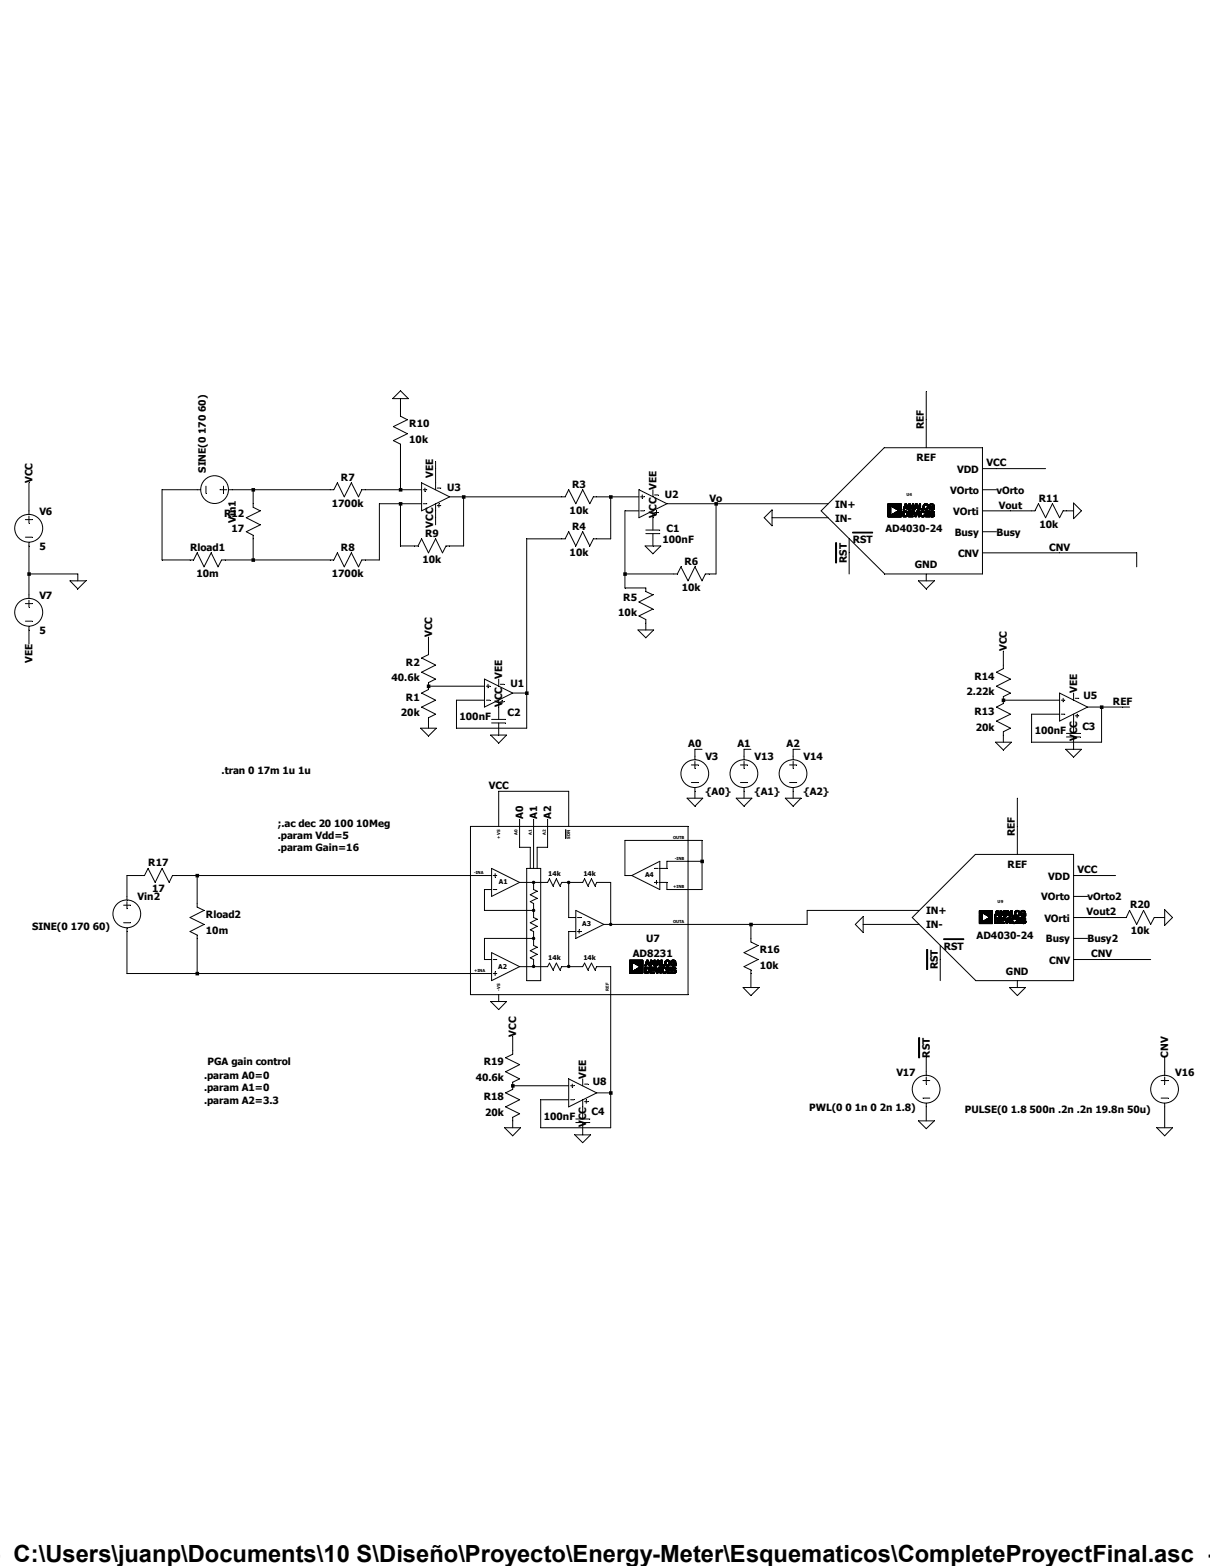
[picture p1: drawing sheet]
Version 4
SHEET 1 2300 3356
WIRE -640 -144 -640 -176
WIRE 560 -128 560 -192
WIRE 560 -64 560 -128
WIRE -560 -16 -560 -32
WIRE 720 -16 688 -16
WIRE 832 -16 720 -16
WIRE -560 16 -560 -16
WIRE -1104 32 -1184 32
WIRE -976 32 -1024 32
WIRE -800 32 -976 32
WIRE -640 32 -640 -64
WIRE -640 32 -720 32
WIRE -592 32 -640 32
WIRE 720 32 688 32
WIRE -496 48 -528 48
WIRE -272 48 -496 48
WIRE -160 48 -192 48
WIRE -96 48 -160 48
WIRE -976 64 -976 32
WIRE -640 64 -688 64
WIRE -592 64 -640 64
WIRE 80 64 -32 64
WIRE 336 64 80 64
WIRE -1488 80 -1488 16
WIRE -96 80 -128 80
WIRE 752 80 688 80
WIRE 800 80 752 80
WIRE 896 80 880 80
WIRE -560 96 -560 80
WIRE 336 96 208 96
WIRE -560 112 -560 96
WIRE 720 128 688 128
WIRE -272 144 -352 144
WIRE -160 144 -160 48
WIRE -160 144 -192 144
WIRE -640 160 -640 64
WIRE -608 160 -640 160
WIRE -496 160 -496 48
WIRE -496 160 -528 160
WIRE 384 176 384 144
WIRE 864 176 688 176
WIRE 1040 176 864 176
WIRE -1184 192 -1184 32
WIRE -1120 192 -1184 192
WIRE -976 192 -976 144
WIRE -976 192 -1040 192
WIRE -800 192 -976 192
WIRE -688 192 -688 64
WIRE -688 192 -720 192
WIRE 1040 208 1040 176
WIRE -1488 224 -1488 160
WIRE -1376 224 -1488 224
WIRE -128 224 -128 80
WIRE -16 224 -128 224
WIRE 80 224 80 64
WIRE 80 224 64 224
WIRE 384 224 384 176
WIRE -1376 240 -1376 224
WIRE 560 240 560 224
WIRE -128 256 -128 224
WIRE -80 256 -128 256
WIRE -1488 272 -1488 224
WIRE -80 352 -80 336
WIRE -1488 384 -1488 352
WIRE -576 400 -576 368
WIRE 736 432 736 400
WIRE -448 480 -576 480
WIRE -352 496 -352 144
WIRE -352 496 -384 496
WIRE -448 512 -512 512
WIRE 864 512 736 512
WIRE 960 528 928 528
WIRE 1008 528 960 528
WIRE 1024 528 1008 528
WIRE 864 544 800 544
WIRE -576 576 -576 560
WIRE -512 576 -512 512
WIRE -352 576 -352 496
WIRE -352 576 -512 576
WIRE 736 608 736 592
WIRE 800 608 800 544
WIRE 960 608 960 528
WIRE 960 608 800 608
WIRE 48 624 32 624
WIRE 160 624 144 624
WIRE 272 624 256 624
WIRE 32 640 32 624
WIRE 144 640 144 624
WIRE 256 640 256 624
WIRE -256 720 -416 720
WIRE 32 736 32 720
WIRE 144 736 144 720
WIRE 256 736 256 720
WIRE -416 800 -416 720
WIRE -368 800 -368 784
WIRE -336 800 -336 784
WIRE -304 800 -304 784
WIRE -256 800 -256 720
WIRE 768 800 768 736
WIRE 48 832 16 832
WIRE 768 864 768 800
WIRE 48 880 48 832
WIRE 48 880 16 880
WIRE -1232 912 -1264 912
WIRE -1104 912 -1152 912
WIRE -480 912 -1104 912
WIRE 928 912 896 912
WIRE 992 912 928 912
WIRE 48 944 48 880
WIRE 48 944 16 944
WIRE -1264 960 -1264 912
WIRE 928 960 896 960
WIRE -1104 976 -1104 912
WIRE 544 992 288 992
WIRE 960 1008 896 1008
WIRE 1008 1008 960 1008
WIRE 1104 1008 1088 1008
WIRE 160 1024 16 1024
WIRE 288 1024 288 992
WIRE 288 1024 160 1024
WIRE 544 1024 416 1024
WIRE 160 1056 160 1024
WIRE 928 1056 896 1056
WIRE 592 1104 592 1072
WIRE 960 1104 896 1104
WIRE 1072 1104 960 1104
WIRE -1264 1136 -1264 1040
WIRE -1104 1136 -1104 1056
WIRE -1104 1136 -1264 1136
WIRE -480 1136 -1104 1136
WIRE 592 1152 592 1104
WIRE 160 1168 160 1136
WIRE 768 1168 768 1152
WIRE -416 1200 -416 1184
WIRE -384 1312 -384 1280
WIRE 560 1360 560 1328
WIRE 1104 1360 1104 1328
WIRE -256 1392 -384 1392
WIRE -160 1408 -160 1184
WIRE -160 1408 -192 1408
WIRE -256 1424 -320 1424
WIRE 560 1472 560 1440
WIRE -384 1488 -384 1472
WIRE -320 1488 -320 1424
WIRE -160 1488 -160 1408
WIRE -160 1488 -320 1488
WIRE 1104 1488 1104 1440
FLAG -576 576 0
FLAG -80 352 0
FLAG -64 160 0
FLAG -64 96 VCC
FLAG -64 32 VEE
FLAG 80 64 Vo
FLAG -416 592 0
FLAG -416 528 VCC
FLAG -416 464 VEE
FLAG -560 96 VCC
FLAG -560 -16 VEE
FLAG -640 -176 0
FLAG 560 240 0
FLAG 896 80 0
FLAG 752 80 Vout
FLAG 864 176 CNV
FLAG 384 176 _RST
FLAG 720 32 vOrto
FLAG 720 128 Busy
FLAG 208 96 0
FLAG -416 1200 0
FLAG -416 720 VCC
FLAG 160 1168 0
FLAG -368 784 A0
FLAG -336 784 A1
FLAG -304 784 A2
FLAG 32 736 0
FLAG 32 624 A0
FLAG 144 736 0
FLAG 144 624 A1
FLAG 256 736 0
FLAG 256 624 A2
FLAG -384 1488 0
FLAG -224 1504 0
FLAG -224 1440 VCC
FLAG -224 1376 VEE
FLAG 1104 1488 0
FLAG 560 1472 0
FLAG 768 1168 0
FLAG 1104 1008 0
FLAG 960 1008 Vout2
FLAG 1104 1328 CNV
FLAG 592 1104 _RST
FLAG 928 960 vOrto2
FLAG 928 1056 Busy2
FLAG 416 1024 0
FLAG -1376 240 0
FLAG -1488 16 VCC
FLAG -1488 384 VEE
FLAG -576 368 VCC
FLAG -384 1280 VCC
FLAG 960 1104 CNV
FLAG 560 1328 _RST
FLAG 720 -16 VCC
FLAG 928 912 VCC
FLAG 736 608 0
FLAG 896 624 0
FLAG 896 560 VCC
FLAG 896 496 VEE
FLAG 736 400 VCC
FLAG 1008 528 REF
FLAG 560 -128 REF
FLAG 768 800 REF
SYMBOL res -560 464 M0
SYMATTR InstName R1
SYMATTR Value 20k
SYMBOL res -560 384 M0
SYMATTR InstName R2
SYMATTR Value 40.6k
SYMBOL res -176 32 R90
WINDOW 0 0 56 VBottom 2
WINDOW 3 32 56 VTop 2
SYMATTR InstName R3
SYMATTR Value 10k
SYMBOL res -176 128 R90
WINDOW 0 0 56 VBottom 2
WINDOW 3 32 56 VTop 2
SYMATTR InstName R4
SYMATTR Value 10k
SYMBOL res -64 352 R180
WINDOW 0 36 76 Left 2
WINDOW 3 36 40 Left 2
SYMATTR InstName R5
SYMATTR Value 10k
SYMBOL res -32 240 R270
WINDOW 0 32 56 VTop 2
WINDOW 3 0 56 VBottom 2
SYMATTR InstName R6
SYMATTR Value 10k
SYMBOL cap -80 96 R0
WINDOW 0 47 24 Left 2
WINDOW 3 38 48 Left 2
SYMATTR InstName C1
SYMATTR Value 100nF
SYMBOL cap -432 528 R0
WINDOW 0 36 10 Left 2
WINDOW 3 -73 21 Left 2
SYMATTR InstName C2
SYMATTR Value 100nF
SYMBOL OpAmps\\UniversalOpAmp2 -560 48 M180
WINDOW 0 27 23 Left 2
SYMATTR InstName U3
SYMATTR Value2 Avol=10Meg GBW=10Meg Slew=10Meg
SYMATTR SpiceLine Ilimit=25m Rail=0 Vos=0.25u
SYMATTR SpiceLine2 En=7n Enk=0 In=0 Ink=0 Rin=500Meg
SYMBOL res -704 16 R90
WINDOW 0 0 56 VBottom 2
WINDOW 3 32 56 VTop 2
SYMATTR InstName R7
SYMATTR Value 1700k
SYMBOL res -704 176 R90
WINDOW 0 0 56 VBottom 2
WINDOW 3 32 56 VTop 2
SYMATTR InstName R8
SYMATTR Value 1700k
SYMBOL res -512 144 R90
WINDOW 0 0 56 VBottom 2
WINDOW 3 32 56 VTop 2
SYMATTR InstName R9
SYMATTR Value 10k
SYMBOL res -656 -160 R0
SYMATTR InstName R10
SYMATTR Value 10k
SYMBOL res 784 96 R270
WINDOW 0 32 56 VTop 2
WINDOW 3 0 56 VBottom 2
SYMATTR InstName R11
SYMATTR Value 10k
SYMBOL AD4030-24 592 80 R0
SYMATTR InstName U4
SYMBOL res 144 1040 R0
SYMATTR InstName R16
SYMATTR Value 10k
SYMBOL voltage 32 624 R0
SYMATTR InstName V3
SYMATTR Value {A0}
SYMBOL voltage 144 624 R0
SYMATTR InstName V13
SYMATTR Value {A1}
SYMBOL voltage 256 624 R0
SYMATTR InstName V14
SYMATTR Value {A2}
SYMBOL AD8231 -256 992 R0
SYMATTR InstName U7
SYMBOL res -1120 960 R0
SYMATTR InstName Rload2
SYMATTR Value 10m
SYMBOL voltage -1264 944 R0
WINDOW 3 -217 84 Left 2
WINDOW 123 0 0 Left 0
WINDOW 39 0 0 Left 0
SYMATTR Value SINE(0 170 60)
SYMATTR InstName Vin2
SYMBOL res -1136 896 R90
WINDOW 0 0 56 VBottom 2
WINDOW 3 32 56 VTop 2
SYMATTR InstName R17
SYMATTR Value 17
SYMBOL OpAmps\\UniversalOpAmp2 -224 1408 M180
WINDOW 0 23 27 Left 2
SYMATTR InstName U8
SYMBOL res -368 1376 M0
SYMATTR InstName R18
SYMATTR Value 20k
SYMBOL res -368 1296 M0
SYMATTR InstName R19
SYMATTR Value 40.6k
SYMBOL cap -240 1440 R0
WINDOW 0 36 10 Left 2
WINDOW 3 -73 21 Left 2
SYMATTR InstName C4
SYMATTR Value 100nF
SYMBOL voltage 1104 1344 R0
WINDOW 123 0 0 Left 0
WINDOW 39 0 0 Left 0
WINDOW 3 -456 100 Left 2
SYMATTR Value PULSE(0 1.8 500n .2n .2n 19.8n 50u)
SYMATTR InstName V16
SYMBOL voltage 560 1344 M0
WINDOW 123 0 0 Left 0
WINDOW 39 0 0 Left 0
SYMATTR InstName V17
SYMATTR Value PWL(0 0 1n 0 2n 1.8)
SYMBOL res 992 1024 R270
WINDOW 0 32 56 VTop 2
WINDOW 3 0 56 VBottom 2
SYMATTR InstName R20
SYMATTR Value 10k
SYMBOL AD4030-24 800 1008 R0
SYMATTR InstName U9
SYMBOL voltage -1488 64 R0
WINDOW 123 0 0 Left 0
WINDOW 39 0 0 Left 0
SYMATTR InstName V6
SYMATTR Value 5
SYMBOL voltage -1488 256 R0
WINDOW 123 0 0 Left 0
WINDOW 39 0 0 Left 0
SYMATTR InstName V7
SYMATTR Value 5
SYMBOL res -1024 176 R90
WINDOW 0 0 56 VBottom 2
WINDOW 3 32 56 VTop 2
SYMATTR InstName Rload1
SYMATTR Value 10m
SYMBOL voltage -1008 32 R90
WINDOW 3 -217 84 Left 2
WINDOW 123 0 0 Left 0
WINDOW 39 0 0 Left 0
SYMATTR Value SINE(0 170 60)
SYMATTR InstName Vin1
SYMBOL res -960 160 R180
WINDOW 0 36 76 Left 2
WINDOW 3 36 40 Left 2
SYMATTR InstName R12
SYMATTR Value 17
SYMBOL OpAmps\\UniversalOpAmp2 896 528 M180
WINDOW 0 23 27 Left 2
SYMATTR InstName U5
SYMBOL res 752 496 M0
SYMATTR InstName R13
SYMATTR Value 20k
SYMBOL res 752 416 M0
SYMATTR InstName R14
SYMATTR Value 2.22k
SYMBOL cap 880 560 R0
WINDOW 0 36 10 Left 2
WINDOW 3 -73 21 Left 2
SYMATTR InstName C3
SYMATTR Value 100nF
SYMBOL OpAmps\\UniversalOpAmp2 -416 496 M180
WINDOW 0 27 23 Left 2
SYMATTR InstName U1
SYMATTR Value2 Avol=10Meg GBW=10Meg Slew=10Meg
SYMATTR SpiceLine Ilimit=25m Rail=0 Vos=0.25u
SYMATTR SpiceLine2 En=7n Enk=0 In=0 Ink=0 Rin=500Meg
SYMBOL OpAmps\\UniversalOpAmp2 -64 64 M180
WINDOW 0 27 23 Left 2
SYMATTR InstName U2
SYMATTR Value2 Avol=10Meg GBW=10Meg Slew=10Meg
SYMATTR SpiceLine Ilimit=25m Rail=0 Vos=0.25u
SYMATTR SpiceLine2 En=7n Enk=0 In=0 Ink=0 Rin=500Meg
TEXT -1048 672 Left 2 !.tran 0 17m 1u 1u
TEXT -920 792 Left 2 !;.ac dec 20 100 10Meg\n.param Vdd=5\n.param Gain=16
TEXT -1080 1336 Left 2 ;PGA gain control
TEXT -1088 1368 Left 2 !.param A0=0\n.param A1=0\n.param A2=3.3
